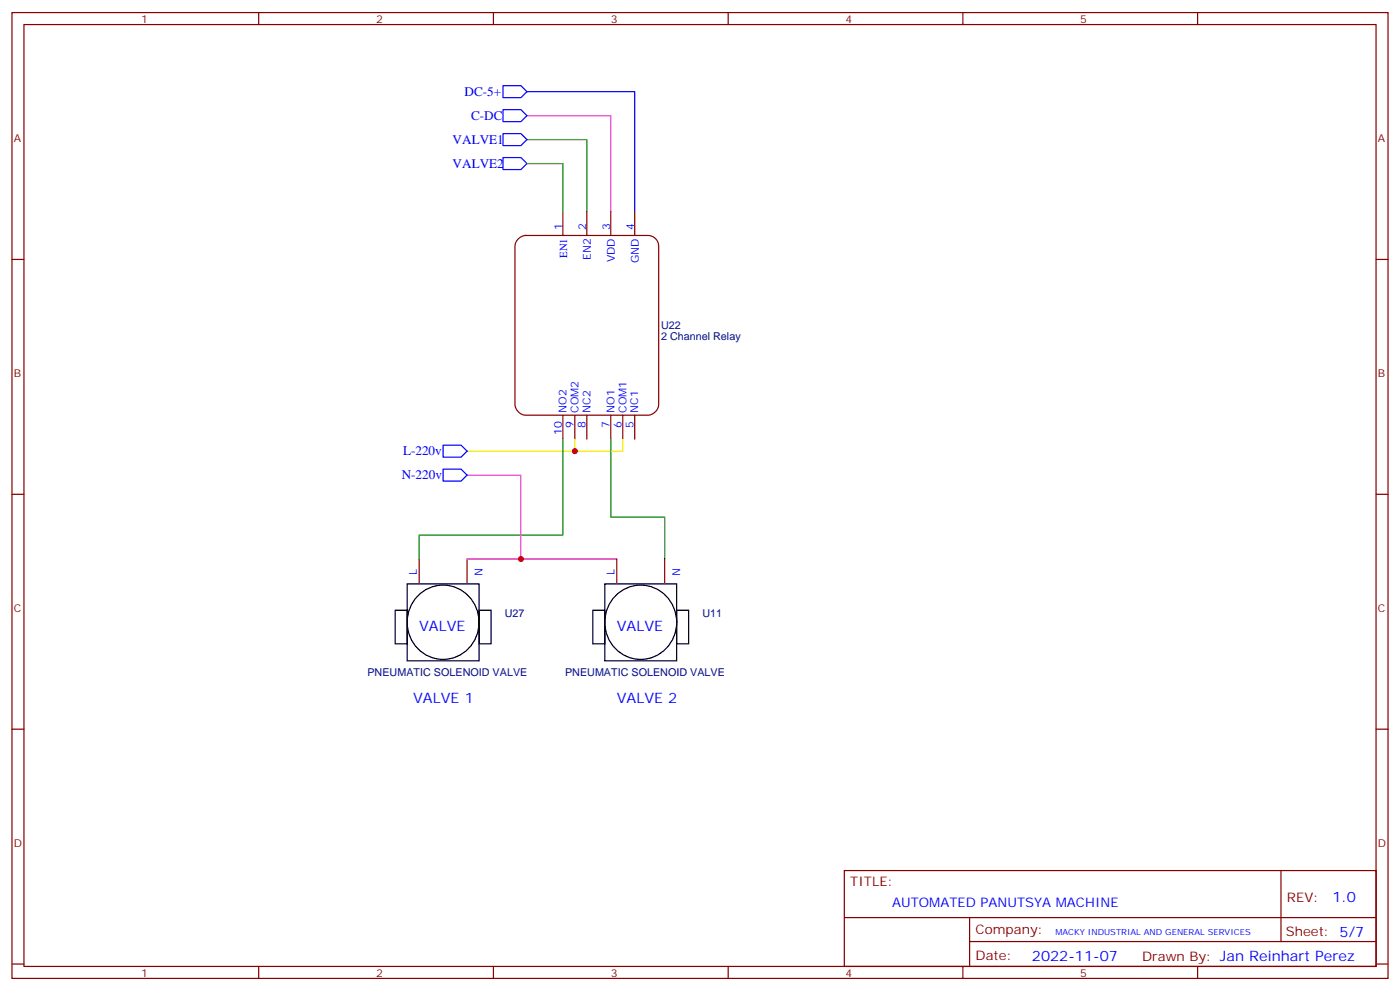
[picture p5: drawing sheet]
<svg xmlns="http://www.w3.org/2000/svg" width="412mm" height="292mm" viewBox="0 0 412 292" stroke-linecap="round" stroke-linejoin="round" font-family="sans-serif">
<g fill="none" stroke="#870000" stroke-width=".35">
<path d="M3.5 3.7h405.4v284.3h-405.4zM7.1 7.2h398.2v277.3h-398.2zM76.2 3.7v3.5M145.3 3.7v3.5M214.5 3.7v3.5M283.6 3.7v3.5M352.8 3.7v3.5M3.5 76.4h3.6M405.3 76.4h3.6M3.5 145.5h3.6M405.3 145.5h3.6M123.5 164.6v7"/>
<path d="M137.6 164.6v7M3.5 214.7h3.6M405.3 214.7h3.6M248.7 256.3h156.6v28.2h-156.6zM377.3 256.3v20.9M248.7 270.1h156.5M285.6 277.2h119.6M285.6 270.1v14.2M3.5 283.8h3.6M76.2 284.5v3.5M145.3 284.5v3.5M214.5 284.5v3.5"/>
<path d="M283.6 284.5v3.5M352.8 284.5v3.5M405.3 283.8h3.6"/>
</g>
<path d="M116.4 179.7h3.5v9.8h-3.5zM119.9 171.9h21.2v22.7h-21.2zM123.5 175a10.7 10.7 0 0 1 13.3-.6 10.7 10.7 0 0 1 3.6 12.7 10.6 10.6 0 0 1-12.6 6.7 10.6 10.6 0 0 1-7.8-12 11 11 0 0 1 3.5-6.8zM141.1 179.7h3.5v9.8h-3.5z" fill="none" stroke="#000" stroke-width=".35"/>
<path d="M155.2 41.1h17.7v21.2" fill="none" stroke="#008700" stroke-width=".35"/>
<path d="M155.2 34h24.7v28.3" fill="none" stroke="#f0f" stroke-width=".35"/>
<path d="M148.2 25.2h5.3l1.7 1.8-1.7 1.8h-5.3zM148.2 32.3h5.3l1.7 1.7-1.7 1.8h-5.3zM148.2 39.3h5.3l1.7 1.8-1.7 1.8h-5.3zM155.2 27h31.8v35.3" fill="none" stroke="#00f" stroke-width=".35"/>
<path d="M152.5 70.5a3.4 3.4 0 0 1 2.4-1.2h36a3.2 3.2 0 0 1 3.1 3.2v46.6a3.4 3.4 0 0 1-3.1 3.1h-36a3.4 3.4 0 0 1-3.2-3.1v-46.6l.1-.7z" fill="#fff" stroke="#870000" stroke-width=".35"/>
<path d="M165.8 62.3v7M172.9 62.3v7M179.9 62.3v7M187 62.3v7M165.8 122.2v7.1M169.3 122.2v7.1M172.9 122.2v7.1M179.9 122.2v7.1M183.4 122.2v7.1M187 122.2v7.1M181.7 164.6v7M195.8 164.6v7" fill="none" stroke="#870000" stroke-width=".35"/>
<path d="M148.2 46.4h5.3l1.7 1.8-1.7 1.7h-5.3zM130.5 138.1h5.3l1.8 1.8-1.8 1.7h-5.3zM130.5 131.1h5.3l1.8 1.7-1.8 1.8h-5.3z" fill="none" stroke="#00f" stroke-width=".35"/>
<path d="M155.2 48.2h10.6v14.1M165.8 129.3v28.2h-42.3v7.1M179.9 129.3v22.9h15.9v12.4" fill="none" stroke="#008700" stroke-width=".35"/>
<path d="M169.3 129.3v3.5h-31.7M183.4 129.3v3.5h-14.1" fill="none" stroke="#ff0" stroke-width=".35"/>
<path d="M137.6 139.9h15.9v24.7h-15.9M153.5 164.6h28.2" fill="none" stroke="#f0f" stroke-width=".35"/>
<path d="M174.6 179.7h3.6v9.8h-3.6zM178.2 171.9h21.1v22.7h-21.1zM181.7 175a10.7 10.7 0 0 1 13.3-.6 10.7 10.7 0 0 1 3.6 12.7 10.6 10.6 0 0 1-12.6 6.7 10.6 10.6 0 0 1-7.8-12 11 11 0 0 1 3.5-6.8zM199.3 179.7h3.5v9.8h-3.5z" fill="none" stroke="#000" stroke-width=".35"/>
<g fill="#c00">
<circle cx="169.3" cy="132.8" r=".88"/>
<circle cx="153.5" cy="164.6" r=".88"/>
</g>
<g font-size="4.2" fill="#00f">
<text x="123.5" y="185.7">VALVE</text>
<text x="181.7" y="185.7">VALVE</text>
<text x="121.7" y="206.9">VALVE 1</text>
<text x="181.7" y="206.9">VALVE 2</text>
<text x="392.5" y="265.6">1.0</text>
<text x="304" y="282.9">2022-11-07</text>
</g>
<g font-size="3.9" fill="#00f">
<text x="136.8" y="28.4">DC-5+</text>
<text x="138.8" y="35.4">C-DC</text>
<text x="133.3" y="42.3">VALVE1</text>
<text x="133.3" y="49.3">VALVE2</text>
<text x="118.7" y="134">L-220v</text>
<text x="118.3" y="141.1">N-220v</text>
<text x="262.8" y="266.9">AUTOMATED PANUTSYA MACHINE</text>
</g>
<g font-size="3.9" fill="#800">
<text x="250.5" y="260.9">TITLE:</text>
<text x="379.1" y="265.6">REV:</text>
<text x="287.4" y="275.1">Company:</text>
<text x="378.7" y="275.7">Sheet: 5/7</text>
<text x="287.4" y="282.8">Date:</text>
<text x="336.4" y="282.8">Drawn By: Jan Reinhart Perez</text>
</g>
<g font-size="3.2" fill="#800">
<text x="41.6" y="6.7">1</text>
<text x="110.8" y="6.7">2</text>
<text x="179.9" y="6.7">3</text>
<text x="249.1" y="6.7">4</text>
<text x="318.2" y="6.7">5</text>
<text x="4.1" y="41.8">A</text>
<text x="405.9" y="41.8">A</text>
<text x="4.1" y="110.9">B</text>
<text x="405.9" y="110.9">B</text>
<text x="4.1" y="180.1">C</text>
<text x="405.9" y="180.1">C</text>
<text x="4.1" y="249.2">D</text>
<text x="405.9" y="249.2">D</text>
<text x="41.6" y="287.5">1</text>
<text x="110.8" y="287.5">2</text>
<text x="179.9" y="287.5">3</text>
<text x="249.1" y="287.5">4</text>
<text x="318.2" y="287.5">5</text>
</g>
<g font-size="3.2" fill="#00f">
<text x="165.6" y="67.7" transform="rotate(-90 165.6 67.7)">1</text>
<text x="172.7" y="67.7" transform="rotate(-90 172.7 67.7)">2</text>
<text x="179.7" y="67.7" transform="rotate(-90 179.7 67.7)">3</text>
<text x="186.8" y="67.7" transform="rotate(-90 186.8 67.7)">4</text>
<text x="167" y="75.9" transform="rotate(-90 167 75.9)">EN1</text>
<text x="174.1" y="76.5" transform="rotate(-90 174.1 76.5)">EN2</text>
<text x="181.1" y="77.2" transform="rotate(-90 181.1 77.2)">VDD</text>
<text x="188.2" y="77.4" transform="rotate(-90 188.2 77.4)">GND</text>
<text x="166.9" y="121.5" transform="rotate(-90 166.9 121.5)">NO2</text>
<text x="170.4" y="121.5" transform="rotate(-90 170.4 121.5)">COM2</text>
<text x="173.9" y="121.5" transform="rotate(-90 173.9 121.5)">NC2</text>
<text x="181" y="121.5" transform="rotate(-90 181 121.5)">NO1</text>
<text x="184.5" y="121.5" transform="rotate(-90 184.5 121.5)">COM1</text>
<text x="188" y="121.5" transform="rotate(-90 188 121.5)">NC1</text>
<text x="165.5" y="128" transform="rotate(-90 165.5 128)">10</text>
<text x="169" y="126" transform="rotate(-90 169 126)">9</text>
<text x="172.5" y="126" transform="rotate(-90 172.5 126)">8</text>
<text x="179.6" y="126" transform="rotate(-90 179.6 126)">7</text>
<text x="183.1" y="126" transform="rotate(-90 183.1 126)">6</text>
<text x="186.6" y="126" transform="rotate(-90 186.6 126)">5</text>
<text x="122.8" y="169.2" transform="rotate(-90 122.8 169.2)">L</text>
<text x="142.2" y="169.5" transform="rotate(-90 142.2 169.5)">N</text>
<text x="181" y="169.2" transform="rotate(-90 181 169.2)">L</text>
<text x="200.4" y="169.5" transform="rotate(-90 200.4 169.5)">N</text>
</g>
<g font-size="3.2" fill="#000080">
<text x="194.7" y="100">2 Channel Relay</text>
<text x="194.7" y="96.8">U22</text>
<text x="148.7" y="181.5">U27</text>
<text x="206.9" y="181.5">U11</text>
<text x="108.2" y="199.1">PNEUMATIC SOLENOID VALVE</text>
<text x="166.5" y="199.1">PNEUMATIC SOLENOID VALVE</text>
</g>
<text font-size="2.5" fill="#00f" x="310.9" y="275.1">MACKY INDUSTRIAL AND GENERAL SERVICES</text>
</svg>
